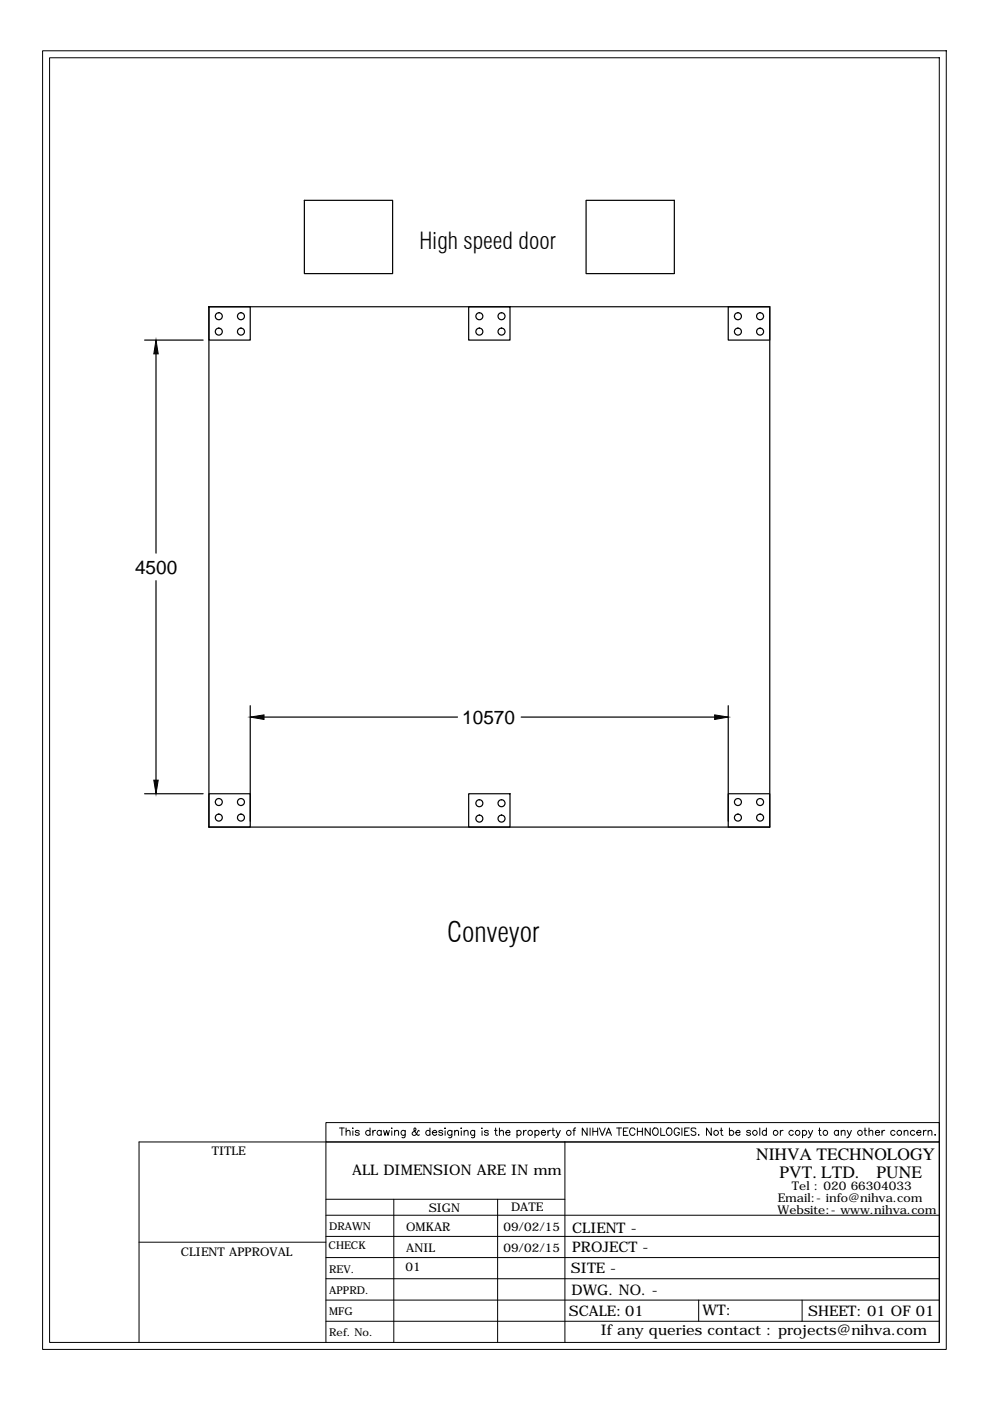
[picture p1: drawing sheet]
<svg xmlns="http://www.w3.org/2000/svg" width="210mm" height="297mm" viewBox="0 0 210 297" stroke-linecap="round" stroke-linejoin="round" font-family="sans-serif">
<!-- layer: 0 -->
<g fill="none" stroke="#000" stroke-width=".21">
<path d="M9 10.8h191.6v275.3h-191.6zM10.5 12.2h188.7v272.4h-188.7zM69.1 238h130.1v4.1h-130.1zM72 239.2h1M72.5 239.2v1.5M73.4 240l.4-.3h.3l.1 1M73.4 239.2v1.5M74.7 239.2h.2zM74.8 239.7v1M76.2 239.9l-.1-.2a.54 .54 0 0 0-.8 .2l.2 .2 .6 .2 .1 .2a.47 .47 0 0 1-.5 .2 .47 .47 0 0 1-.4-.2M78.5 239.9a.51 .51 0 0 0-.8-.1 .51 .51 0 0 0 0 .8 .51 .51 0 0 0 .8-.1M78.5 239.2v1.5"/>
<path d="M79.1 239.7v1M79.6 239.7a.5 .5 0 0 0-.5 .4M80.8 239.9a.49 .49 0 0 0-.7-.1 .49 .49 0 0 0 0 .7 .49 .49 0 0 0 .7 0M80.8 239.7v1M81.3 239.7l.3 1 .4-1 .3 1 .3-1M83 239.2h.2zM83.1 239.7v1M83.7 240l.2-.3a.38 .38 0 0 1 .6 .3v.7M83.7 239.7v1M85.9 239.7l-.1 1.4-.2 .1-.4-.1M85.9 239.9a.49 .49 0 0 0-.7-.1 .49 .49 0 0 0 0 .7 .49 .49 0 0 0 .7 0M88.9 239.8l-.2-.1a1.01 1.01 0 0 1-1.2 .9l-.1-.5 .8-.6-.1-.3h-.3v.2a1.42 1.42 0 0 0 .7 1.2l.3 .1 .1-.1"/>
<path d="M91.2 239.9a.49 .49 0 0 0-.8-.1 .49 .49 0 0 0 0 .7 .49 .49 0 0 0 .8 0M91.2 239.2v1.5M93.9 239.9a.51 .51 0 0 0-.9 0l.2 .2 .6 .2 .1 .2a.47 .47 0 0 1-.5 .2 .47 .47 0 0 1-.4-.2M94.3 239.2h.2zM94.4 239.7v1M95.8 239.7l-.1 1.4-.2 .1-.4-.1M95.8 239.9a.51 .51 0 0 0-.7-.1 .51 .51 0 0 0 0 .8 .51 .51 0 0 0 .7-.1M96.4 240l.3-.3h.4l.1 1M96.4 239.7v1M97.7 239.2h.2zM97.8 239.7v1M98.4 240l.4-.3h.4v1"/>
<path d="M98.4 239.7v1M100.6 239.7v1.4l-.3 .1-.3-.1M100.6 239.9a.49 .49 0 0 0-.7-.1 .49 .49 0 0 0 0 .7 .49 .49 0 0 0 .7 0M102.1 239.2h.1zM102.2 239.7v1M103.5 239.9v-.2a.54 .54 0 0 0-.8 .2l.2 .2 .6 .2v.2a.44 .44 0 0 1-.4 .2 .44 .44 0 0 1-.4-.2M104.8 239.7h.6M105.1 239.2v1.2l.1 .2 .3 .1M105.9 240l.4-.3h.4v1M105.9 239.2v1.5M109.6 239.9a.49 .49 0 0 1 .7-.1 .49 .49 0 0 1 0 .7 .49 .49 0 0 1-.7 0M109.6 239.7v1.5"/>
<path d="M111 239.7v1M111.6 239.7l-.5 .2-.1 .2M113.4 239.9a.49 .49 0 0 1 .8-.1 .49 .49 0 0 1 0 .7 .49 .49 0 0 1-.8 0M113.4 239.7v1.5M116.2 239.7v1M116.8 239.7a.5 .5 0 0 0-.6 .4M117 239.7h.5M117.2 239.2v1.2l.1 .2 .3 .1M117.9 239.7l.4 1 .5-1M121.5 239.7h.5M122.1 239.2h-.3l-.1 .3v1.2M124.5 239.2v1.5l-1-1.5v1.5"/>
<path d="M125.1 239.2v1.5M125.7 239.2v1.5M125.7 239.9h1M126.7 239.2v1.5M127.1 239.2l.6 1.5 .6-1.5M130.7 239.2h1.1M131.2 239.2v1.5M132.2 239.9h.6M133.2 239.2h-1v1.5h1M134.6 239.5a.59 .59 0 0 0-.6-.3 .59 .59 0 0 0-.5 .5v.4a.59 .59 0 0 0 .5 .6 .59 .59 0 0 0 .6-.4M135.1 239.9h1.1M135.1 239.2v1.5"/>
<path d="M136.2 239.2v1.5M137.9 239.2v1.5l-1.1-1.5v1.5M138.7 239.2a.8 .8 0 0 1 .9 .5 .8 .8 0 0 1-.5 1 .84 .84 0 0 1-.8-.6 .84 .84 0 0 1 .4-.9zM140.1 239.2v1.5h.9M141.6 239.2a.8 .8 0 0 1 .9 .5 .8 .8 0 0 1-.5 1 .84 .84 0 0 1-.7-.6 .84 .84 0 0 1 .3-.9zM144 239.5a.56 .56 0 0 0-.6-.4 .56 .56 0 0 0-.5 .6v.4a.56 .56 0 0 0 .5 .6 .56 .56 0 0 0 .6-.4v-.2h-.3M144.6 239.2v1.5M145.2 239.9h.6M146.1 239.2h-.9v1.5h.9M147.5 239.4l-.3-.2h-.5l-.2 .2 .2 .3 .8 .4v.4a.62 .62 0 0 1-1 0M150.8 239.2v1.5l-1-1.5v1.5M152.7 239.7h.5"/>
<path d="M152.9 239.2v1.2l.1 .2 .3 .1M154.7 239.9a.51 .51 0 0 1 .7-.1 .51 .51 0 0 1 0 .8 .51 .51 0 0 1-.7-.1M154.7 239.2v1.5M159.1 239.9a.51 .51 0 0 0-.8 0l.1 .1 .7 .3v.2a.47 .47 0 0 1-.4 .2 .47 .47 0 0 1-.4-.2M161.1 239.2v1.5M162.5 239.9a.49 .49 0 0 0-.7-.1 .49 .49 0 0 0 0 .7 .49 .49 0 0 0 .7 0M162.5 239.2v1.5M165.5 239.7v1M166 239.7a.5 .5 0 0 0-.5 .4M168.2 239.9a.51 .51 0 0 0-.8-.1 .51 .51 0 0 0 0 .8 .51 .51 0 0 0 .8-.1M170.2 239.9a.49 .49 0 0 1 .7-.1 .49 .49 0 0 1 0 .7 .49 .49 0 0 1-.7 0M170.2 239.7v1.5"/>
<path d="M171.4 239.7l.4 1 .5-1M173.5 239.7h.5M173.8 239.2v1.2v.2l.3 .1M177.8 239.9a.49 .49 0 0 0-.8-.1 .49 .49 0 0 0 0 .7 .49 .49 0 0 0 .8 0M177.8 239.7v1M178.4 240l.3-.3h.4l.1 1M178.4 239.7v1M179.6 239.7l.5 1 .4-1M183.2 239.7h.5M183.4 239.2v1.2l.1 .2 .3 .1M184.2 240l.4-.3h.4l.1 1M184.2 239.2v1.5"/>
<path d="M187 239.7v1M187.6 239.7a.5 .5 0 0 0-.6 .4M189.8 239.9a.49 .49 0 0 0-.8-.1 .49 .49 0 0 0 0 .7 .49 .49 0 0 0 .8 0M191.7 240l.4-.3h.3l.1 1M191.7 239.7v1M193.9 239.9a.51 .51 0 0 0-.7-.1 .51 .51 0 0 0 0 .8 .51 .51 0 0 0 .7-.1M195.8 239.7v1M196.4 239.7a.5 .5 0 0 0-.6 .4M196.8 240l.4-.3h.3l.1 1M196.8 239.7v1M69.1 257.7h130.1M69.1 242.1v42.5"/>
<path d="M69.1 254.3h50.7M83.5 254.3v30.3M91.7 240.1h.9a.47 .47 0 0 0-.5-.5 .47 .47 0 0 0-.4 .5l.1 .4a.47 .47 0 0 0 .4 .2 .47 .47 0 0 0 .4-.2M105.5 254.3v30.3M107.2 240.1h.9l-.1-.3a.49 .49 0 0 0-.7 .1 .49 .49 0 0 0 .1 .7 .49 .49 0 0 0 .7-.1M114.8 240.1h.9a.46 .46 0 0 0-.6-.5 .46 .46 0 0 0-.3 .7 .47 .47 0 0 0 .3 .4 .47 .47 0 0 0 .6-.2M118.3 240.7l-.1 .3-.4 .2M119.8 242.1v42.5M128.5 240.7l.5-1.5 .6 1.5M128.7 240.2h.7M148.1 240.6v.1zM156 240.1h.9v-.3a.49 .49 0 0 0-.8 0 .49 .49 0 0 0 .1 .8 .49 .49 0 0 0 .7-.1"/>
<path d="M171.8 240.7l-.1 .3-.4 .2M180.1 240.7l-.3 .4-.3 .1M185.6 240.1h.9a.46 .46 0 0 0-.5-.5 .46 .46 0 0 0-.4 .7 .47 .47 0 0 0 .4 .4 .47 .47 0 0 0 .5-.2M194.4 240.1h.9l-.1-.3a.49 .49 0 0 0-.7 0 .49 .49 0 0 0 0 .8 .49 .49 0 0 0 .8-.1M198.3 240.6v.1zM199.2 242.1v42.5M199.2 242.1h-169.7v42.5M29.5 263.4h39.6M69.1 271.1h130.1M69.1 266.6h130.1M69.1 262.1h130.1M69.1 275.6h130.1"/>
<path d="M148.1 275.6v4.5M170.1 275.6v4.5M69.1 280.1h130.1"/>
<circle cx="112.4" cy="240.2" r=".52"/>
<circle cx="120.6" cy="240.2" r=".51"/>
<circle cx="151.8" cy="240.2" r=".52"/>
<circle cx="160.1" cy="240.2" r=".51"/>
<circle cx="164.4" cy="240.2" r=".52"/>
<circle cx="169.1" cy="240.2" r=".51"/>
<circle cx="175" cy="240.2" r=".51"/>
<circle cx="182.3" cy="240.2" r=".52"/>
<circle cx="190.7" cy="240.2" r=".52"/>
</g>
<g fill="none" stroke="#000" stroke-width=".25">
<path d="M64.5 42.5h18.7v15.5h-18.7zM124.3 42.5h18.7v15.5h-18.7zM30.7 72.1h12.4M33.1 75v42.3M44.3 65h118.9v110.4h-118.9zM44.3 65h8.8v7.1h-8.8zM99.4 65h8.7v7.1h-8.7zM154.4 65h8.8v7.1h-8.8zM33.1 123.1v42.3M53.1 149.6v24.5M56 152h41M110.5 152h41"/>
<path d="M154.4 149.6v24.5M30.7 168.3h12.4M44.3 168.3h8.8v7.1h-8.8zM99.4 168.3h8.7v7.1h-8.7zM154.4 168.3h8.8v7.1h-8.8z"/>
<circle cx="46.4" cy="70.3" r=".74"/>
<circle cx="46.4" cy="67" r=".74"/>
<circle cx="51.1" cy="70.3" r=".74"/>
<circle cx="51.1" cy="67" r=".74"/>
<circle cx="101.6" cy="70.3" r=".74"/>
<circle cx="101.6" cy="67" r=".74"/>
<circle cx="106.3" cy="67" r=".74"/>
<circle cx="106.3" cy="70.3" r=".74"/>
<circle cx="156.5" cy="67" r=".74"/>
<circle cx="156.5" cy="70.3" r=".74"/>
<circle cx="161.2" cy="70.3" r=".74"/>
<circle cx="161.2" cy="67" r=".74"/>
<circle cx="46.4" cy="170" r=".74"/>
<circle cx="46.4" cy="173.3" r=".74"/>
<circle cx="51.1" cy="170" r=".74"/>
<circle cx="51.1" cy="173.3" r=".74"/>
<circle cx="101.6" cy="173.6" r=".74"/>
<circle cx="101.6" cy="170.3" r=".74"/>
<circle cx="106.3" cy="173.6" r=".74"/>
<circle cx="106.3" cy="170.3" r=".74"/>
<circle cx="156.5" cy="170" r=".74"/>
<circle cx="156.5" cy="173.3" r=".74"/>
<circle cx="161.2" cy="173.3" r=".74"/>
<circle cx="161.2" cy="170" r=".74"/>
</g>
<path d="M33.1 72.1l.4 2.9h-.9zM53.1 152l2.9-.4v.9zM151.5 151.6l2.9 .4-2.9 .5zM32.6 165.4h.9l-.4 2.9z" fill="#000" stroke="#000" stroke-width=".21"/>
<text font-size="5.9" x="94.8" y="199.7">Conveyor</text>
<text font-size="4.9" x="88.9" y="52.7">High speed door</text>
<g font-size="4">
<text x="28.6" y="121.6">4500</text>
<text x="98" y="153.5">10570</text>
</g>
<g font-size="3.7">
<text x="160.3" y="245.9">NIHVA TECHNOLOGY</text>
<text x="165.3" y="249.7">PVT. LTD.</text>
<text x="185.9" y="249.7">PUNE</text>
</g>
<g font-size="3.1">
<text x="74.6" y="249.1">ALL DIMENSION ARE IN mm</text>
<text x="121.3" y="261.3">CLIENT -</text>
<text x="121" y="270">SITE -</text>
<text x="121.3" y="265.5">PROJECT -</text>
<text x="121.2" y="274.5">DWG. NO. -</text>
<text x="120.6" y="278.9">SCALE:01</text>
<text x="148.9" y="278.9">WT:</text>
<text x="171.4" y="278.9">SHEET: 01 OF 01</text>
<text x="127.4" y="283.1">If any queries contact : projects@nihva.com</text>
</g>
<g font-size="2.5">
<text x="44.9" y="244.9">TITLE</text>
<text x="90.9" y="257">SIGN</text>
<text x="108.3" y="256.8">DATE</text>
<text x="164.9" y="257.4">Website:- www.nihva.com</text>
<text x="164.9" y="254.9">Email:- info@nihva.com</text>
<text x="167.9" y="252.4">Tel : 020 66304033</text>
<text x="86.1" y="261">OMKAR</text>
<text x="106.7" y="261">09/02/15</text>
<text x="38.4" y="266.3">CLIENT APPROVAL</text>
<text x="86" y="269.4">01</text>
<text x="86.1" y="265.4">ANIL</text>
<text x="106.7" y="265.4">09/02/15</text>
</g>
<g font-size="2.3">
<text x="69.8" y="260.8">DRAWN</text>
<text x="69.7" y="264.8">CHECK</text>
<text x="69.8" y="269.8">REV.</text>
<text x="69.8" y="274.3">APPRD.</text>
<text x="69.8" y="278.8">MFG</text>
<text x="69.8" y="283.4">Ref. No.</text>
</g>
</svg>
